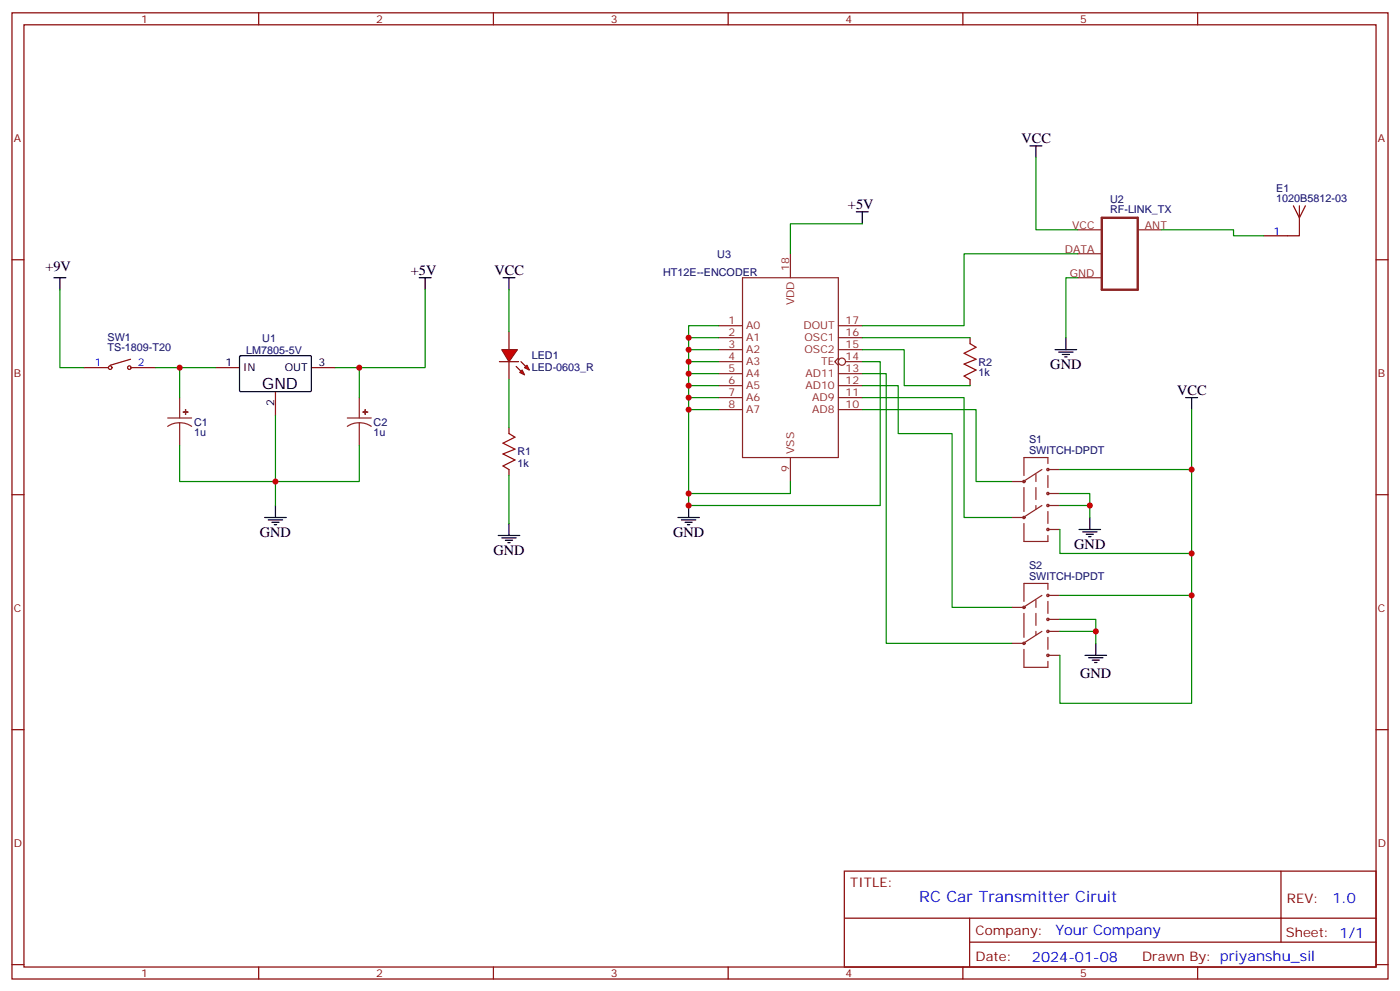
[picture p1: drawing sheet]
<svg xmlns="http://www.w3.org/2000/svg" width="412mm" height="292mm" viewBox="0 0 412 292" stroke-linecap="round" stroke-linejoin="round" font-family="sans-serif">
<g fill="none" stroke="#870000" stroke-width=".35">
<path d="M3.5 3.8h405.4v284.3h-405.4zM7.1 7.3h398.2v277.3h-398.2zM76.2 3.8v3.5M145.3 3.8v3.5M214.5 3.8v3.5M283.6 3.8v3.5M352.8 3.8v3.5M3.5 76.4h3.6M405.3 76.4h3.6M24.7 108.2h7M38.5 105.7l-6 1.8M38.8 108.2h7.1"/>
<path d="M63.5 108.2h7.1M81.1 115.3v7M91.7 108.2h7.1M3.5 145.6h3.6M405.3 145.6h3.6M3.5 214.7h3.6M405.3 214.7h3.6M248.7 256.4h156.6v28.2h-156.6zM377.3 256.4v20.9M248.7 270.2h156.5M285.6 277.3h119.6M285.6 270.2v14.1"/>
<path d="M3.5 283.9h3.6M76.2 284.6v3.5M145.3 284.6v3.5M214.5 284.6v3.5M283.6 284.6v3.5M352.8 284.6v3.5M405.3 283.9h3.6"/>
<circle cx="32.5" cy="108.2" r=".53"/>
<circle cx="38.1" cy="108.2" r=".53"/>
</g>
<path d="M70.6 104.8l.3-.1h20.6l.2 .3v10.1l-.3 .2-20.7-.1-.1-.3z" fill="none" stroke="#000" stroke-width=".35"/>
<g fill="none" stroke="#8c2424" stroke-width=".35">
<path d="M317.5 74.7h7.1M317.5 67.6h7.1M335.1 67.6h7.1M317.5 81.7h7.1M52.9 117v6M105.8 117v6M49.4 123h7M52.9 124.4l-1.8 .3-1.7 .8M52.9 124.4l1.9 .3 1.6 .8M52.9 124.4v6.7M102.3 123h7.1M105.8 124.4l-1.8 .3-1.7 .8"/>
<path d="M105.8 124.4l1.9 .3 1.7 .8M105.8 124.4v6.7"/>
</g>
<g fill="#8c2424" stroke="#8c2424" stroke-width=".35">
<path d="M54 121.2l1.4 .1z"/>
<path d="M54.6 120.5l.1 1.5z"/>
<path d="M106.9 121.2l1.4 .1z"/>
<path d="M107.6 120.5v1.5z"/>
</g>
<path d="M324.6 64.1h10.5v21.2h-10.5z" fill="none" stroke="#8c2424" stroke-width=".71"/>
<g fill="#f00" stroke="#870000" stroke-width=".35">
<path d="M147.8 102.9h4.6l-2.5 3.5z"/>
<path d="M147.1 106.4h5.7z"/>
</g>
<g fill="#870000" stroke="#870000" stroke-width=".35">
<path d="M153.5 106.4l1.4 1.4z"/>
<path d="M152 107.8l1.5 1.5z"/>
</g>
<g fill="#f00" stroke="#870000" stroke-width=".35">
<path d="M154.5 108.2l.7-.7 .7 1.4z"/>
<path d="M153.1 109.6l.7-.7 .7 1.4z"/>
</g>
<path d="M381 60.6l1.8 3.5 1.7-3.5M382.8 60.6v8.8h-10.6M149.9 97.6v5.3M285.8 99.4v1.7M149.9 106.4v5.3M285.8 111.7v1.8M149.9 125.8v1.8M149.9 138.2v1.7" fill="none" stroke="#870000" stroke-width=".35"/>
<path d="M285.8 101.1l1.7 1.1-3.5 1.8 3.5 1.7-3.5 1.4 3.5 1.8-3.5 1.8 1.8 1M149.9 127.6l1.8 1.1-3.5 1.7 3.5 1.8-3.5 1.4 3.5 1.8-3.5 1.7 1.7 1.1" fill="none" stroke="#a10000" stroke-width=".35"/>
<g fill="none" stroke="#000" stroke-width=".35">
<path d="M303.4 42.9h3.5M305.2 42.9v3.6M252.2 62.3h3.6M254 62.3v3.6M15.9 81.7h3.5M17.6 81.7v3.6M123.5 81.7h3.5M125.2 81.7v3.6M148.2 81.7h3.5M149.9 81.7v3.6M314 99.4v3.5M310.8 102.9h6.3"/>
<path d="M311.9 103.6h4.2M312.9 104.3h2.1M313.6 105h.7M349.2 117h3.6M351 117v3.5M78 152.3h6.3M79 153h4.3M80.1 153.7h2.1M80.8 154.4h.7M81.1 148.8v3.5M146.8 157.6h6.3M147.8 158.3h4.2"/>
<path d="M148.9 159h2.1M149.6 159.7h.7M149.9 154.1v3.5M199.7 152.3h6.3M200.7 153h4.3M201.8 153.7h2.1M202.5 154.4h.7M202.8 148.8v3.5M317.9 155.8h6.3M318.9 156.5h4.2M320 157.2h2.1M320.7 157.9h.7"/>
<path d="M321 152.3v3.5M319.6 192.9h6.4M320.7 193.6h4.2M321.7 194.3h2.1M322.4 195h.7M322.8 189.3v3.6"/>
</g>
<g fill="none" stroke="#008700" stroke-width=".35">
<path d="M305.2 46.5v21.1h12.3M254 65.9h-21.2v8.8M317.5 74.7h-33.5v21.1h-30M342.2 67.6h21.2v1.8h8.8M17.6 85.3v22.9h7.1M125.2 85.3v22.9h-19.4M149.9 85.3v12.3M202.8 99.4h8.9M211.7 95.8h-8.9v53h56.5v-42.4h-5.3M254 99.4h31.8M317.5 81.7h-3.5v17.7M45.9 108.2h17.6"/>
<path d="M52.9 108.2v8.8M98.8 108.2h7v8.8M149.9 111.7v14.1M202.8 102.9h8.9M202.8 106.4h8.9M202.8 110h8.9M202.8 113.5h8.9M202.8 117h8.9M254 102.9h12.3v10.6h19.5M254 117h30v35.3h14.1M254 113.5h10.6v14.1h15.9v51.2h17.6M254 110h7.1v79.3h37"/>
<path d="M52.9 131.1v10.6h52.9v-10.6M81.1 122.3v26.5M149.9 139.9v14.2M202.8 120.5h8.9M254 120.5h33.5v21.2h10.6M351 120.5v17.7h-38.8M351 138.2v24.7h-38.8v-7.1M232.8 141.7v3.5h-30M312.2 145.2h8.8v7.1M312.2 148.8h8.8M351 162.9v12.3h-38.8M351 175.2v31.8h-38.8v-14.1"/>
<path d="M312.2 182.3h10.6v7M312.2 185.8h10.6"/>
</g>
<g fill="none" stroke="#8c2424" stroke-width=".35">
<path d="M232.8 74.7v7M211.7 95.8h7M211.7 99.4h7M218.7 81.7h28.2v53h-28.2zM246.9 95.8h7.1M246.9 99.4h7.1M211.7 102.9h7M211.7 106.4h7M211.7 110h7M211.7 113.5h7M211.7 117h7M246.9 105.4l-1 1 1 1.1"/>
<path d="M246.9 102.9h7.1M246.9 110h7.1M246.9 113.5h7.1M246.9 117h7.1M249.1 106.4h4.9M211.7 120.5h7M232.8 134.7v7M246.9 120.5h7.1M305.2 139.6v2.1M306.9 138.2l-4.9 3.2M308.7 136.4v-1.7h-7.1v5.2M308.7 139.9v3.6"/>
<path d="M308.7 138.2h3.5M298.1 141.7h3.5M298.1 152.3h3.5M301.6 154.1v5.2h7.1v-1.7M301.6 143.5v7M305.2 143.5v3.5M305.2 148.8v1M306.9 148.8l-4.9 3.1M308.7 150.5v3.6M308.7 145.2h3.5M308.7 148.8h3.5M308.7 155.8h3.5"/>
<path d="M298.1 178.8h3.5M305.2 176.6v2.2M306.9 175.2l-4.9 3.2M308.7 173.5v-1.8h-7.1v5.3M308.7 177v3.5M308.7 175.2h3.5M298.1 189.3h3.5M301.6 191.1v5.3h7.1v-1.8M301.6 180.5v7.1M305.2 180.5v3.5M305.2 185.8v1.1M306.9 185.8l-4.9 3.2"/>
<path d="M308.7 187.6v3.5M308.7 182.3h3.5M308.7 185.8h3.5M308.7 192.9h3.5"/>
<circle cx="248" cy="106.4" r="1.06"/>
<circle cx="308.7" cy="138.2" r=".35"/>
<circle cx="301.6" cy="141.7" r=".35"/>
<circle cx="301.6" cy="152.3" r=".35"/>
<circle cx="308.7" cy="148.8" r=".35"/>
<circle cx="308.7" cy="155.8" r=".35"/>
<circle cx="308.7" cy="145.2" r=".35"/>
<circle cx="301.6" cy="178.8" r=".35"/>
<circle cx="308.7" cy="175.2" r=".35"/>
<circle cx="301.6" cy="189.3" r=".35"/>
<circle cx="308.7" cy="182.3" r=".35"/>
<circle cx="308.7" cy="185.8" r=".35"/>
<circle cx="308.7" cy="192.9" r=".35"/>
</g>
<g fill="#c00">
<circle cx="52.9" cy="108.2" r=".88"/>
<circle cx="81.1" cy="141.7" r=".88"/>
<circle cx="105.8" cy="108.2" r=".88"/>
<circle cx="202.8" cy="99.4" r=".88"/>
<circle cx="202.8" cy="102.9" r=".88"/>
<circle cx="202.8" cy="106.4" r=".88"/>
<circle cx="202.8" cy="110" r=".88"/>
<circle cx="202.8" cy="113.5" r=".88"/>
<circle cx="202.8" cy="117" r=".88"/>
<circle cx="202.8" cy="120.5" r=".88"/>
<circle cx="202.8" cy="145.2" r=".88"/>
<circle cx="202.8" cy="148.8" r=".88"/>
<circle cx="322.8" cy="185.8" r=".88"/>
<circle cx="321" cy="148.8" r=".88"/>
<circle cx="351" cy="138.2" r=".88"/>
<circle cx="351" cy="162.9" r=".88"/>
<circle cx="351" cy="175.2" r=".88"/>
</g>
<text font-size="4.6" x="77.3" y="114.5">GND</text>
<text font-size="4.6" fill="#00f" x="270.8" y="265.4">RC Car Transmitter Ciruit</text>
<g font-size="4.2">
<text x="300.9" y="42.2">VCC</text>
<text x="249.8" y="61.6">+5V</text>
<text x="13.4" y="79.6">+9V</text>
<text x="121" y="81">+5V</text>
<text x="145.7" y="81">VCC</text>
<text x="309.4" y="108.5">GND</text>
<text x="346.8" y="116.3">VCC</text>
<text x="76.6" y="157.9">GND</text>
<text x="198.3" y="157.9">GND</text>
<text x="316.4" y="161.5">GND</text>
<text x="145.3" y="163.2">GND</text>
<text x="318.2" y="199.6">GND</text>
</g>
<g font-size="4.2" fill="#00f">
<text x="392.5" y="265.6">1.0</text>
<text x="310.9" y="275.2">Your Company</text>
<text x="304" y="283">2024-01-08</text>
</g>
<g font-size="3.9" fill="#800">
<text x="250.5" y="260.9">TITLE:</text>
<text x="379.1" y="265.6">REV:</text>
<text x="287.4" y="275.1">Company:</text>
<text x="378.7" y="275.8">Sheet: 1/1</text>
<text x="287.4" y="282.8">Date:</text>
<text x="336.4" y="282.9">Drawn By: priyanshu_sil</text>
</g>
<g font-size="3.2" fill="#800">
<text x="41.6" y="6.8">1</text>
<text x="110.8" y="6.8">2</text>
<text x="179.9" y="6.8">3</text>
<text x="249.1" y="6.8">4</text>
<text x="318.2" y="6.8">5</text>
<text x="4.1" y="41.9">A</text>
<text x="405.9" y="41.9">A</text>
<text x="4.1" y="111">B</text>
<text x="405.9" y="111">B</text>
<text x="4.1" y="180.2">C</text>
<text x="405.9" y="180.2">C</text>
<text x="4.1" y="249.3">D</text>
<text x="405.9" y="249.3">D</text>
<text x="41.6" y="287.6">1</text>
<text x="110.8" y="287.6">2</text>
<text x="179.9" y="287.6">3</text>
<text x="249.1" y="287.6">4</text>
<text x="318.2" y="287.6">5</text>
</g>
<g font-size="3.2" fill="#000080">
<text x="327" y="59.7">U2</text>
<text x="376" y="59.5">1020B5812-03</text>
<text x="376" y="56.4">E1</text>
<text x="327" y="62.8">RF-LINK_TX</text>
<text x="211.3" y="75.9">U3</text>
<text x="195.3" y="81.1">HT12E--ENCODER</text>
<text x="31.7" y="100.2">SW1</text>
<text x="77.3" y="100.6">U1</text>
<text x="31.7" y="103.3">TS-1809-T20</text>
<text x="72.6" y="104.1">LM7805-5V</text>
<text x="156.6" y="105.8">LED1</text>
<text x="288.2" y="107.6">R2</text>
<text x="156.6" y="109.1">LED-0603_R</text>
<text x="288.2" y="110.8">1k</text>
<text x="57.1" y="125.3">C1</text>
<text x="110.1" y="125.3">C2</text>
<text x="57.1" y="128.4">1u</text>
<text x="110.1" y="128.4">1u</text>
<text x="303.1" y="130.5">S1</text>
<text x="152.4" y="137.3">1k</text>
<text x="152.4" y="134">R1</text>
<text x="303.1" y="133.6">SWITCH-DPDT</text>
<text x="303.1" y="167.5">S2</text>
<text x="303.1" y="170.6">SWITCH-DPDT</text>
</g>
<g font-size="3.2" fill="#8d2323">
<text x="315.8" y="67.3">VCC</text>
<text x="337.3" y="67.3">ANT</text>
<text x="313.7" y="74.3">DATA</text>
<text x="232.5" y="79.6" transform="rotate(-90 232.5 79.6)">18</text>
<text x="315.2" y="81.4">GND</text>
<text x="233.9" y="89.9" transform="rotate(-90 233.9 89.9)">VDD</text>
<text x="214.6" y="95.5">1</text>
<text x="249.1" y="95.5">17</text>
<text x="214.6" y="99">2</text>
<text x="219.8" y="96.9">A0</text>
<text x="219.8" y="100.4">A1</text>
<text x="236.7" y="96.9">DOUT</text>
<text x="237" y="100.4">OSC1</text>
<text x="249.1" y="99">16</text>
<text x="214.6" y="102.6">3</text>
<text x="214.6" y="106.1">4</text>
<text x="219.8" y="104">A2</text>
<text x="219.8" y="107.5">A3</text>
<text x="237" y="104">OSC2</text>
<text x="241.9" y="107.5">TE</text>
<text x="249.1" y="102.6">15</text>
<text x="249.1" y="106.1">14</text>
<text x="214.6" y="109.6">5</text>
<text x="214.6" y="113.1">6</text>
<text x="219.8" y="111">A4</text>
<text x="237.2" y="111">AD11</text>
<text x="249.1" y="109.6">13</text>
<text x="249.1" y="113.1">12</text>
<text x="214.6" y="116.7">7</text>
<text x="219.8" y="114.5">A5</text>
<text x="219.8" y="118.1">A6</text>
<text x="237.2" y="114.5">AD10</text>
<text x="239.3" y="118.1">AD9</text>
<text x="249.1" y="116.7">11</text>
<text x="214.6" y="120.2">8</text>
<text x="219.8" y="121.6">A7</text>
<text x="239.3" y="121.6">AD8</text>
<text x="249.1" y="120.2">10</text>
<text x="233.9" y="133.6" transform="rotate(-90 233.9 133.6)">VSS</text>
<text x="232.5" y="138.8" transform="rotate(-90 232.5 138.8)">9</text>
</g>
<g font-size="3.2" fill="#00f">
<text x="375.1" y="69">1</text>
<text x="28" y="107.8">1</text>
<text x="40.6" y="107.8">2</text>
</g>
<g font-size="3.2">
<text x="66.4" y="107.8">1</text>
<text x="93.8" y="107.8">3</text>
<text x="71.6" y="109.3">IN</text>
<text x="83.9" y="109.3">OUT</text>
<text x="80.8" y="119.4" transform="rotate(-90 80.8 119.4)">2</text>
</g>
</svg>
